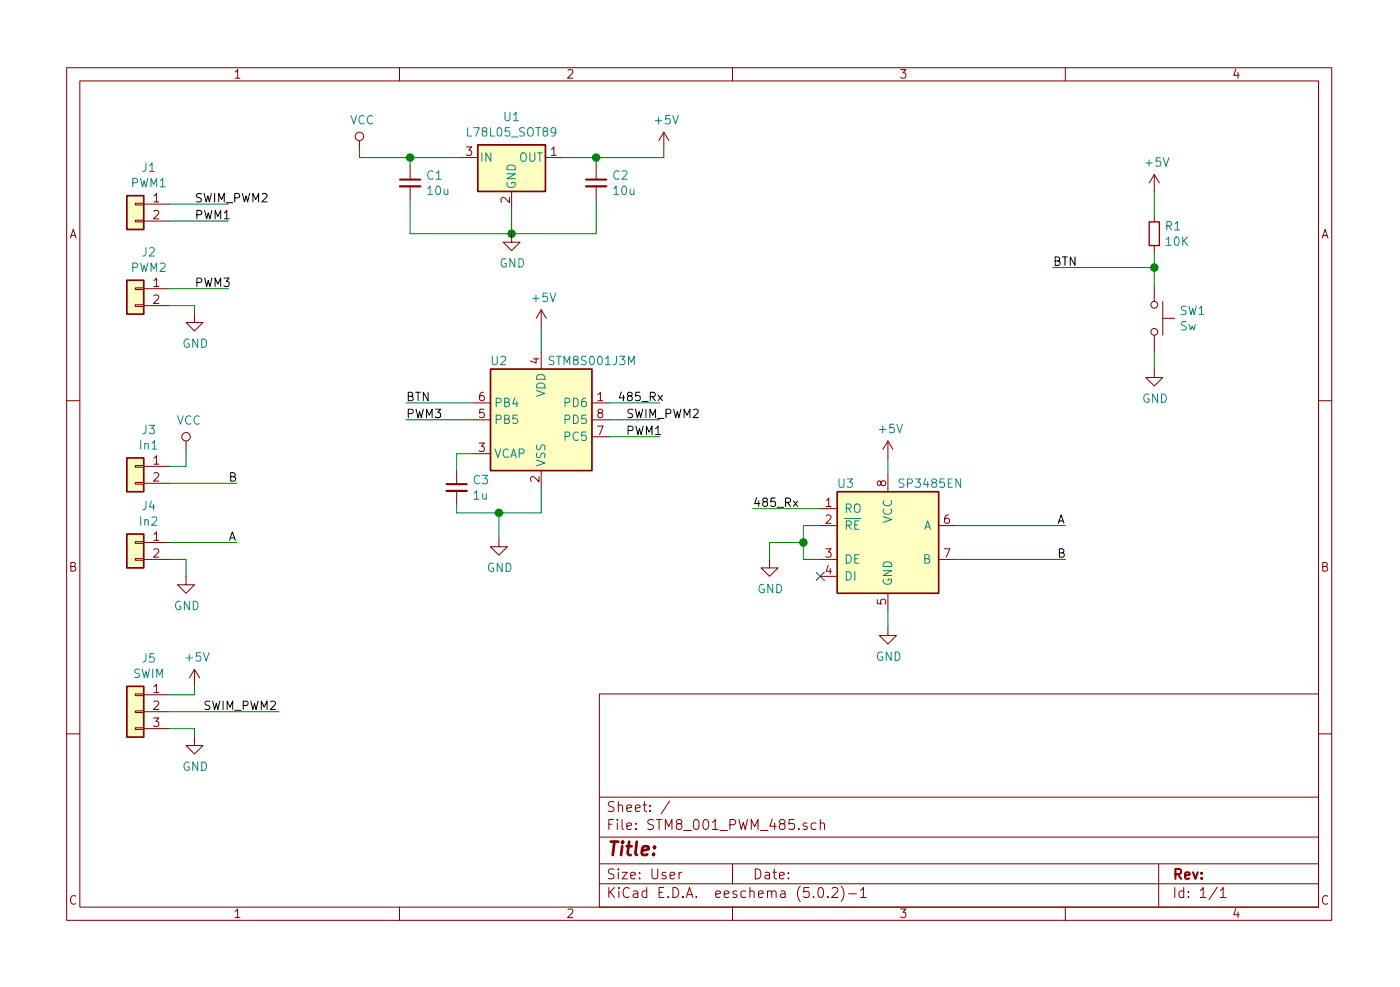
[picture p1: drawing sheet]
EESchema Schematic File Version 4
LIBS:STM8_001_PWM_485-cache
EELAYER 26 0
EELAYER END
$Descr User 8268 5827
encoding utf-8
Sheet 1 1
Title ""
Date ""
Rev ""
Comp ""
Comment1 ""
Comment2 ""
Comment3 ""
Comment4 ""
$EndDescr
$Comp
L Interface_UART:SP3485EN U3
U 1 1
P 5250 3200
F 0 "U3" H 5000 3550 50  0000 C CNN
F 1 "SP3485EN" H 5500 3550 50  0000 C CNN
F 2 "KiCad/kicad-footprints/Package_SO.pretty:SOIC-8_3.9x4.9mm_P1.27mm" H 6300 2850 50  0001 C CIN
F 3 "http://www.icbase.com/pdf/SPX/SPX00480106.pdf" H 5250 3200 50  0001 C CNN
	1    5250 3200
	1    0    0    -1  
$EndComp
$Comp
L STM8_001_PWM_485-rescue:STM8S001J3M-BK_Common U2
U 1 1
P 3200 2475
F 0 "U2" H 2950 2825 50  0000 C CNN
F 1 "STM8S001J3M" H 3500 2825 50  0000 C CNN
F 2 "KiCad/kicad-footprints/Package_SO.pretty:SOIC-8_3.9x4.9mm_P1.27mm" H 3250 3025 50  0001 L CNN
F 3 "https://www.st.com/resource/en/datasheet/stm8s001j3.pdf" H 3100 2575 50  0001 C CNN
	1    3200 2475
	1    0    0    -1  
$EndComp
$Comp
L Device:C_Small C3
U 1 1
P 2700 2875
F 0 "C3" H 2792 2921 50  0000 L CNN
F 1 "1u" H 2792 2830 50  0000 L CNN
F 2 "KiCad/kicad-footprints/Capacitor_SMD.pretty:C_0805_2012Metric" H 2700 2875 50  0001 C CNN
F 3 "~" H 2700 2875 50  0001 C CNN
	1    2700 2875
	1    0    0    -1  
$EndComp
Wire Wire Line
	2800 2675 2700 2675
Wire Wire Line
	2700 2675 2700 2775
Wire Wire Line
	2700 2975 2700 3025
Wire Wire Line
	3200 2875 3200 3025
Wire Wire Line
	3200 1925 3200 2075
Wire Wire Line
	5250 2700 5250 2800
$Comp
L power:GND #PWR0101
U 1 1
P 5250 3700
F 0 "#PWR0101" H 5250 3450 50  0001 C CNN
F 1 "GND" H 5255 3527 50  0000 C CNN
F 2 "" H 5250 3700 50  0001 C CNN
F 3 "" H 5250 3700 50  0001 C CNN
	1    5250 3700
	1    0    0    -1  
$EndComp
Wire Wire Line
	5250 3600 5250 3700
$Comp
L power:GND #PWR0102
U 1 1
P 2950 3175
F 0 "#PWR0102" H 2950 2925 50  0001 C CNN
F 1 "GND" H 2955 3002 50  0000 C CNN
F 2 "" H 2950 3175 50  0001 C CNN
F 3 "" H 2950 3175 50  0001 C CNN
	1    2950 3175
	1    0    0    -1  
$EndComp
Wire Wire Line
	2700 3025 2950 3025
Wire Wire Line
	2950 3175 2950 3025
Connection ~ 2950 3025
Wire Wire Line
	2950 3025 3200 3025
Wire Wire Line
	4850 3100 4750 3100
Wire Wire Line
	4750 3300 4850 3300
Wire Wire Line
	3600 2375 3900 2375
Wire Wire Line
	3600 2475 3900 2475
Text Label 3700 2475 0    50   ~ 0
SWIM_PWM2
Wire Wire Line
	4750 3100 4750 3200
Connection ~ 4750 3200
Wire Wire Line
	4750 3200 4750 3300
Text Label 6250 3100 0    50   ~ 0
A
Text Label 6250 3300 0    50   ~ 0
B
Wire Wire Line
	1000 2750 1100 2750
Wire Wire Line
	1100 2750 1100 2650
$Comp
L power:GND #PWR0103
U 1 1
P 1100 3400
F 0 "#PWR0103" H 1100 3150 50  0001 C CNN
F 1 "GND" H 1105 3227 50  0000 C CNN
F 2 "" H 1100 3400 50  0001 C CNN
F 3 "" H 1100 3400 50  0001 C CNN
	1    1100 3400
	1    0    0    -1  
$EndComp
Wire Wire Line
	1000 3300 1100 3300
Wire Wire Line
	1100 3300 1100 3400
Wire Wire Line
	1000 2850 1400 2850
Wire Wire Line
	1000 3200 1400 3200
Text Label 1350 3200 0    50   ~ 0
A
Text Label 1350 2850 0    50   ~ 0
B
Wire Wire Line
	3600 2575 3900 2575
Wire Wire Line
	2800 2475 2400 2475
Text Label 2400 2475 0    50   ~ 0
PWM3
Wire Wire Line
	2800 2375 2400 2375
Text Label 2400 2375 0    50   ~ 0
BTN
Text Label 3700 2575 0    50   ~ 0
PWM1
$Comp
L Device:C_Small C2
U 1 1
P 3525 1075
F 0 "C2" H 3617 1121 50  0000 L CNN
F 1 "10u" H 3617 1030 50  0000 L CNN
F 2 "KiCad/kicad-footprints/Capacitor_SMD.pretty:C_1206_3216Metric" H 3525 1075 50  0001 C CNN
F 3 "~" H 3525 1075 50  0001 C CNN
	1    3525 1075
	1    0    0    -1  
$EndComp
$Comp
L Device:C_Small C1
U 1 1
P 2425 1075
F 0 "C1" H 2517 1121 50  0000 L CNN
F 1 "10u" H 2517 1030 50  0000 L CNN
F 2 "KiCad/kicad-footprints/Capacitor_SMD.pretty:C_1206_3216Metric" H 2425 1075 50  0001 C CNN
F 3 "~" H 2425 1075 50  0001 C CNN
	1    2425 1075
	1    0    0    -1  
$EndComp
Wire Wire Line
	2125 925  2425 925 
Wire Wire Line
	2425 975  2425 925 
Connection ~ 2425 925 
Wire Wire Line
	3525 975  3525 925 
Connection ~ 3525 925 
Wire Wire Line
	3525 925  3925 925 
Wire Wire Line
	2425 1175 2425 1375
Wire Wire Line
	2425 1375 3025 1375
Wire Wire Line
	3025 1375 3025 1225
Wire Wire Line
	3025 1375 3525 1375
Wire Wire Line
	3525 1375 3525 1175
Connection ~ 3025 1375
$Comp
L power:GND #PWR0104
U 1 1
P 3025 1375
F 0 "#PWR0104" H 3025 1125 50  0001 C CNN
F 1 "GND" H 3030 1202 50  0000 C CNN
F 2 "" H 3025 1375 50  0001 C CNN
F 3 "" H 3025 1375 50  0001 C CNN
	1    3025 1375
	1    0    0    -1  
$EndComp
$Comp
L Switch:SW_Push SW1
U 1 1
P 6825 1875
F 0 "SW1" V 6779 2023 50  0000 L CNN
F 1 "Sw" V 6870 2023 50  0000 L CNN
F 2 "KiCad/kicad-footprints/Button_Switch_SMD.pretty:SW_SPST_CK_RS282G05A3" H 6825 2075 50  0001 C CNN
F 3 "" H 6825 2075 50  0001 C CNN
	1    6825 1875
	0    1    1    0   
$EndComp
$Comp
L Device:R_Small R1
U 1 1
P 6825 1375
F 0 "R1" H 6884 1421 50  0000 L CNN
F 1 "10K" H 6884 1330 50  0000 L CNN
F 2 "KiCad/kicad-footprints/Resistor_SMD.pretty:R_0805_2012Metric" H 6825 1375 50  0001 C CNN
F 3 "~" H 6825 1375 50  0001 C CNN
	1    6825 1375
	1    0    0    -1  
$EndComp
Wire Wire Line
	6825 1125 6825 1275
Wire Wire Line
	6825 1475 6825 1575
$Comp
L power:GND #PWR0105
U 1 1
P 6825 2175
F 0 "#PWR0105" H 6825 1925 50  0001 C CNN
F 1 "GND" H 6830 2002 50  0000 C CNN
F 2 "" H 6825 2175 50  0001 C CNN
F 3 "" H 6825 2175 50  0001 C CNN
	1    6825 2175
	1    0    0    -1  
$EndComp
Wire Wire Line
	6825 2075 6825 2175
Wire Wire Line
	6825 1575 6225 1575
Connection ~ 6825 1575
Wire Wire Line
	6825 1575 6825 1675
Text Label 6225 1575 0    50   ~ 0
BTN
Wire Wire Line
	5650 3100 6300 3100
Wire Wire Line
	5650 3300 6300 3300
$Comp
L power:+5V #PWR0106
U 1 1
P 5250 2700
F 0 "#PWR0106" H 5250 2550 50  0001 C CNN
F 1 "+5V" H 5265 2873 50  0000 C CNN
F 2 "" H 5250 2700 50  0001 C CNN
F 3 "" H 5250 2700 50  0001 C CNN
	1    5250 2700
	1    0    0    -1  
$EndComp
NoConn ~ 4850 3400
Wire Wire Line
	4850 3000 4450 3000
Text Label 4450 3000 0    50   ~ 0
485_Rx
$Comp
L power:GND #PWR0107
U 1 1
P 4550 3300
F 0 "#PWR0107" H 4550 3050 50  0001 C CNN
F 1 "GND" H 4555 3127 50  0000 C CNN
F 2 "" H 4550 3300 50  0001 C CNN
F 3 "" H 4550 3300 50  0001 C CNN
	1    4550 3300
	1    0    0    -1  
$EndComp
Wire Wire Line
	4550 3200 4550 3300
Wire Wire Line
	4550 3200 4750 3200
Text Label 3650 2375 0    50   ~ 0
485_Rx
$Comp
L Regulator_Linear:L78L05_SOT89 U1
U 1 1
P 3025 925
F 0 "U1" H 3025 1167 50  0000 C CNN
F 1 "L78L05_SOT89" H 3025 1076 50  0000 C CNN
F 2 "KiCad/kicad-footprints/Package_TO_SOT_SMD.pretty:SOT-89-3_Handsoldering" H 3025 1125 50  0001 C CIN
F 3 "http://www.st.com/content/ccc/resource/technical/document/datasheet/15/55/e5/aa/23/5b/43/fd/CD00000446.pdf/files/CD00000446.pdf/jcr:content/translations/en.CD00000446.pdf" H 3025 875 50  0001 C CNN
	1    3025 925 
	1    0    0    -1  
$EndComp
Wire Wire Line
	2425 925  2725 925 
Wire Wire Line
	3325 925  3525 925 
$Comp
L power:VCC #PWR0108
U 1 1
P 1100 2650
F 0 "#PWR0108" H 1100 2500 50  0001 C CNN
F 1 "VCC" H 1117 2823 50  0000 C CNN
F 2 "" H 1100 2650 50  0001 C CNN
F 3 "" H 1100 2650 50  0001 C CNN
	1    1100 2650
	1    0    0    -1  
$EndComp
$Comp
L power:VCC #PWR0109
U 1 1
P 2125 875
F 0 "#PWR0109" H 2125 725 50  0001 C CNN
F 1 "VCC" H 2142 1048 50  0000 C CNN
F 2 "" H 2125 875 50  0001 C CNN
F 3 "" H 2125 875 50  0001 C CNN
	1    2125 875 
	1    0    0    -1  
$EndComp
Wire Wire Line
	2125 925  2125 875 
$Comp
L power:+5V #PWR0110
U 1 1
P 3925 875
F 0 "#PWR0110" H 3925 725 50  0001 C CNN
F 1 "+5V" H 3940 1048 50  0000 C CNN
F 2 "" H 3925 875 50  0001 C CNN
F 3 "" H 3925 875 50  0001 C CNN
	1    3925 875 
	1    0    0    -1  
$EndComp
Wire Wire Line
	3925 875  3925 925 
$Comp
L power:+5V #PWR0111
U 1 1
P 6825 1125
F 0 "#PWR0111" H 6825 975 50  0001 C CNN
F 1 "+5V" H 6840 1298 50  0000 C CNN
F 2 "" H 6825 1125 50  0001 C CNN
F 3 "" H 6825 1125 50  0001 C CNN
	1    6825 1125
	1    0    0    -1  
$EndComp
$Comp
L power:+5V #PWR0112
U 1 1
P 3200 1925
F 0 "#PWR0112" H 3200 1775 50  0001 C CNN
F 1 "+5V" H 3215 2098 50  0000 C CNN
F 2 "" H 3200 1925 50  0001 C CNN
F 3 "" H 3200 1925 50  0001 C CNN
	1    3200 1925
	1    0    0    -1  
$EndComp
$Comp
L Connector_Generic:Conn_01x02 J3
U 1 1
P 800 2750
F 0 "J3" H 720 2967 50  0000 C CNN
F 1 "In1" H 720 2876 50  0000 C CNN
F 2 "KiCad/kicad-footprints/TerminalBlock_Phoenix.pretty:TerminalBlock_Phoenix_PT-1,5-2-3.5-H_1x02_P3.50mm_Horizontal" H 800 2750 50  0001 C CNN
F 3 "~" H 800 2750 50  0001 C CNN
	1    800  2750
	-1   0    0    -1  
$EndComp
$Comp
L Connector_Generic:Conn_01x02 J4
U 1 1
P 800 3200
F 0 "J4" H 720 3417 50  0000 C CNN
F 1 "In2" H 720 3326 50  0000 C CNN
F 2 "KiCad/kicad-footprints/TerminalBlock_Phoenix.pretty:TerminalBlock_Phoenix_PT-1,5-2-3.5-H_1x02_P3.50mm_Horizontal" H 800 3200 50  0001 C CNN
F 3 "~" H 800 3200 50  0001 C CNN
	1    800  3200
	-1   0    0    -1  
$EndComp
$Comp
L Connector_Generic:Conn_01x02 J1
U 1 1
P 800 1200
F 0 "J1" H 720 1417 50  0000 C CNN
F 1 "PWM1" H 720 1326 50  0000 C CNN
F 2 "KiCad/kicad-footprints/TerminalBlock_Phoenix.pretty:TerminalBlock_Phoenix_PT-1,5-2-3.5-H_1x02_P3.50mm_Horizontal" H 800 1200 50  0001 C CNN
F 3 "~" H 800 1200 50  0001 C CNN
	1    800  1200
	-1   0    0    -1  
$EndComp
$Comp
L Connector_Generic:Conn_01x02 J2
U 1 1
P 800 1700
F 0 "J2" H 720 1917 50  0000 C CNN
F 1 "PWM2" H 720 1826 50  0000 C CNN
F 2 "KiCad/kicad-footprints/TerminalBlock_Phoenix.pretty:TerminalBlock_Phoenix_PT-1,5-2-3.5-H_1x02_P3.50mm_Horizontal" H 800 1700 50  0001 C CNN
F 3 "~" H 800 1700 50  0001 C CNN
	1    800  1700
	-1   0    0    -1  
$EndComp
$Comp
L power:GND #PWR0113
U 1 1
P 1150 1850
F 0 "#PWR0113" H 1150 1600 50  0001 C CNN
F 1 "GND" H 1155 1677 50  0000 C CNN
F 2 "" H 1150 1850 50  0001 C CNN
F 3 "" H 1150 1850 50  0001 C CNN
	1    1150 1850
	1    0    0    -1  
$EndComp
Wire Wire Line
	1000 1800 1150 1800
Wire Wire Line
	1150 1800 1150 1850
Wire Wire Line
	1000 1700 1350 1700
Wire Wire Line
	1000 1300 1350 1300
Wire Wire Line
	1000 1200 1350 1200
Text Label 1150 1300 0    50   ~ 0
PWM1
Text Label 1150 1200 0    50   ~ 0
SWIM_PWM2
Text Label 1150 1700 0    50   ~ 0
PWM3
$Comp
L Connector_Generic:Conn_01x03 J5
U 1 1
P 800 4200
F 0 "J5" H 720 4517 50  0000 C CNN
F 1 "SWIM" H 720 4426 50  0000 C CNN
F 2 "KiCad/kicad-footprints/Connector_PinHeader_2.54mm.pretty:PinHeader_1x03_P2.54mm_Vertical" H 800 4200 50  0001 C CNN
F 3 "~" H 800 4200 50  0001 C CNN
	1    800  4200
	-1   0    0    -1  
$EndComp
$Comp
L power:+5V #PWR0114
U 1 1
P 1150 4050
F 0 "#PWR0114" H 1150 3900 50  0001 C CNN
F 1 "+5V" H 1165 4223 50  0000 C CNN
F 2 "" H 1150 4050 50  0001 C CNN
F 3 "" H 1150 4050 50  0001 C CNN
	1    1150 4050
	1    0    0    -1  
$EndComp
Wire Wire Line
	1000 4100 1150 4100
Wire Wire Line
	1150 4100 1150 4050
$Comp
L power:GND #PWR0115
U 1 1
P 1150 4350
F 0 "#PWR0115" H 1150 4100 50  0001 C CNN
F 1 "GND" H 1155 4177 50  0000 C CNN
F 2 "" H 1150 4350 50  0001 C CNN
F 3 "" H 1150 4350 50  0001 C CNN
	1    1150 4350
	1    0    0    -1  
$EndComp
Wire Wire Line
	1150 4300 1150 4350
Wire Wire Line
	1000 4300 1150 4300
Wire Wire Line
	1000 4200 1650 4200
Text Label 1200 4200 0    50   ~ 0
SWIM_PWM2
$EndSCHEMATC
